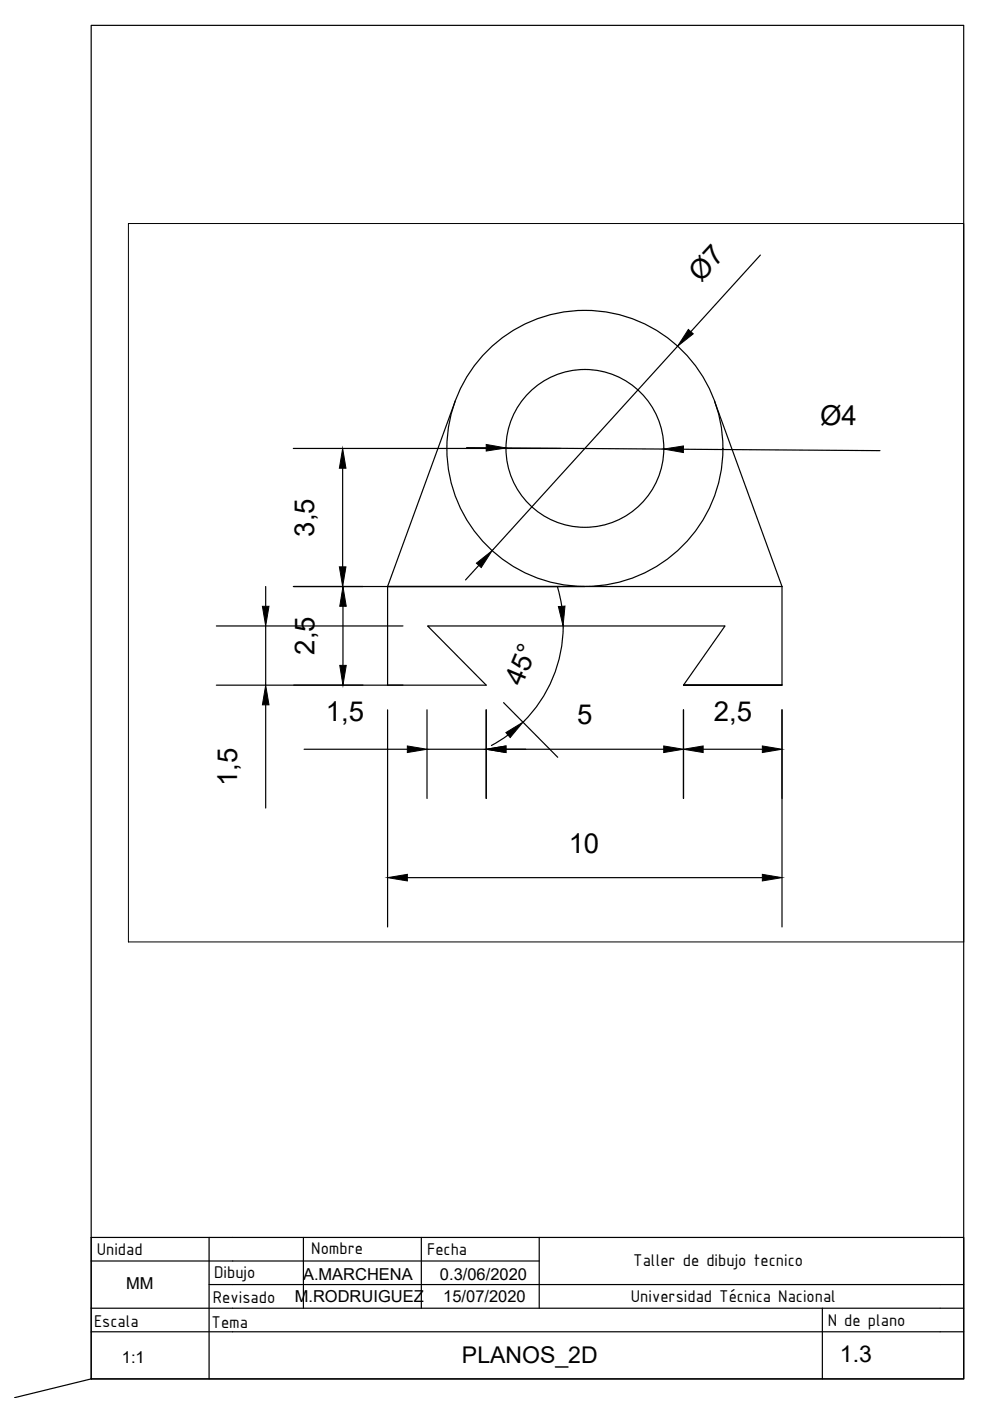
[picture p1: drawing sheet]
<svg xmlns="http://www.w3.org/2000/svg" width="210mm" height="297mm" viewBox="0 0 210 297" stroke-linecap="round" stroke-linejoin="round" font-family="sans-serif">
<!-- layer: 0 -->
<g fill="none" stroke="#000" stroke-width=".25">
<path d="M96.5 85.1l-14.3 39.3v20.9h20.9l-12.4-12.6h63l-8.8 12.6M151.5 85.1l14.3 39.3M124 124.4h-41.8h83.6M165.8 124.4v20.9h-20.9h20.9M19.3 267.4h95M19.3 277.4h180M44.3 272.4h155M44.3 262.4v30M64.3 262.4v15M89.3 262.4v15M114.3 262.4v15M199.3 262.4h-180v30"/>
<path d="M19.3 282.4h180"/>
<circle cx="124" cy="95.1" r="29.3"/>
<circle cx="124" cy="95.1" r="16.7"/>
</g>
<!-- layer: Capa1 -->
<g fill="none" stroke="#000" stroke-width=".25">
<path d="M161.2 54.1l-14.7 16.2M143.7 73.4l-39.4 43.4M62.2 95.1h56.6M72.7 99.3v20.9M98.9 94.9h4.2M107.3 95l33.4 .2M144.9 95.3l41.7 .2M101.5 119.9l-2.8 3.1M45.9 132.7h39.5M56.3 124.4v4.1M56.3 132.7v12.6M62.2 124.4h56.6"/>
<path d="M72.7 128.5v12.6M118.2 124.5l.9 4M119.4 132.7a28.7 28.7 0 0 1-8.5 20.4M45.9 145.3h39.5M56.3 149.4v21.9M64.5 158.9h21.9M82.2 150.5v46M90.5 150.5v18.8M90.5 158.9h12.6M103.1 150.5v18.8M106.8 149l11.4 11.5M107.3 158.9h33.4"/>
<path d="M107.7 155.8l-3.5 2.3M144.9 150.5v18.8M149.1 158.9h12.5M165.8 150.5v46M86.4 186.1h75.2M19.3 292.4l-16.2 3.9"/>
</g>
<g fill="#000" stroke="#000" stroke-width=".21">
<path d="M146 69.9l1 .9-3.3 2.6zM72.7 95.1l.6 4.2h-1.3zM103.1 94.2l4.2 .8-4.2 .6zM140.7 95.2l4.2-.6v1.3zM101 119.4l3.3-2.6-2.3 3.5zM55.6 128.5h1.4l-.7 4.2zM72 120.2h1.3l-.6 4.2zM72.7 124.4l.7 4.1h-1.4zM118.4 128.6l1.4-.1-.4 4.2zM56.3 145.3l.7 4.1h-1.4zM72 141.1h1.4l-.7 4.2zM86.4 158.2l4.1 .7-4.1 .7z"/>
<path d="M107.3 155.3l3.6-2.2-2.7 3.3zM103.1 158.9l4.2-.7v1.4zM140.7 158.2l4.2 .7-4.2 .7zM144.9 158.9l4.2-.7v1.4zM161.6 158.2l4.2 .7-4.2 .7zM82.2 186.1l4.2-.7v1.4zM161.6 185.4l4.2 .7-4.2 .7z"/>
</g>
<!-- layer: Cotas -->
<path d="M19.3 5.4h185v287h-185z" fill="none" stroke="#000" stroke-width=".25"/>
<!-- layer: CajetinLine -->
<path d="M174.4 277.4v15M199.3 272.4h5v20h-185M199.3 262.4h5v10M199.3 277.4h5M199.3 282.4h5" fill="none" stroke="#000" stroke-width=".25"/>
<!-- layer: Capa1 -->
<path d="M27.2 47.4h177.1v152.3h-177.1z" fill="none" stroke="#000" stroke-width=".21"/>
<g font-size="5.8">
<text x="148.6" y="59.9" transform="rotate(-48 148.6 59.9)">Ø7</text>
<text x="173.9" y="90.1">Ø4</text>
<text x="66.6" y="113.8" transform="rotate(-90 66.6 113.8)">3,5</text>
<text x="66.7" y="138.8" transform="rotate(-90 66.7 138.8)">2,5</text>
<text x="110.6" y="145.7" transform="rotate(-67 110.6 145.7)">45°</text>
<text x="69.1" y="152.8">1,5</text>
<text x="122.4" y="153.5">5</text>
<text x="151.3" y="152.8">2,5</text>
<text x="50.3" y="166.7" transform="rotate(-90 50.3 166.7)">1,5</text>
<text x="120.6" y="180.8">10</text>
</g>
<g font-size="4.9">
<text x="97.9" y="289">PLANOS_2D</text>
<text x="178.1" y="288.7">1.3</text>
</g>
<g font-size="3.9">
<text x="20.5" y="266">Unidad</text>
<text x="66" y="265.8">Nombre</text>
<text x="90.6" y="266.1">Fecha</text>
<text x="134.3" y="268.5">Taller de dibujo tecnico</text>
<text x="45.4" y="270.9">Dibujo</text>
<text x="19.9" y="281.3">Escala</text>
<text x="44.9" y="281.5">Tema</text>
<text x="45.1" y="276.2">Revisado</text>
<text x="133.8" y="276.1">Universidad Técnica Nacional</text>
<text x="175.5" y="281.1">N de plano</text>
</g>
<g font-size="3.5">
<text x="26.7" y="273.4">MM</text>
<text x="62.5" y="276">M.RODRUIGUEZ</text>
<text x="64.2" y="271.3">A.MARCHENA</text>
<text x="93.3" y="271.3">0.3/06/2020</text>
<text x="94" y="276.1">15/07/2020</text>
<text x="25.9" y="289">1:1</text>
</g>
</svg>
